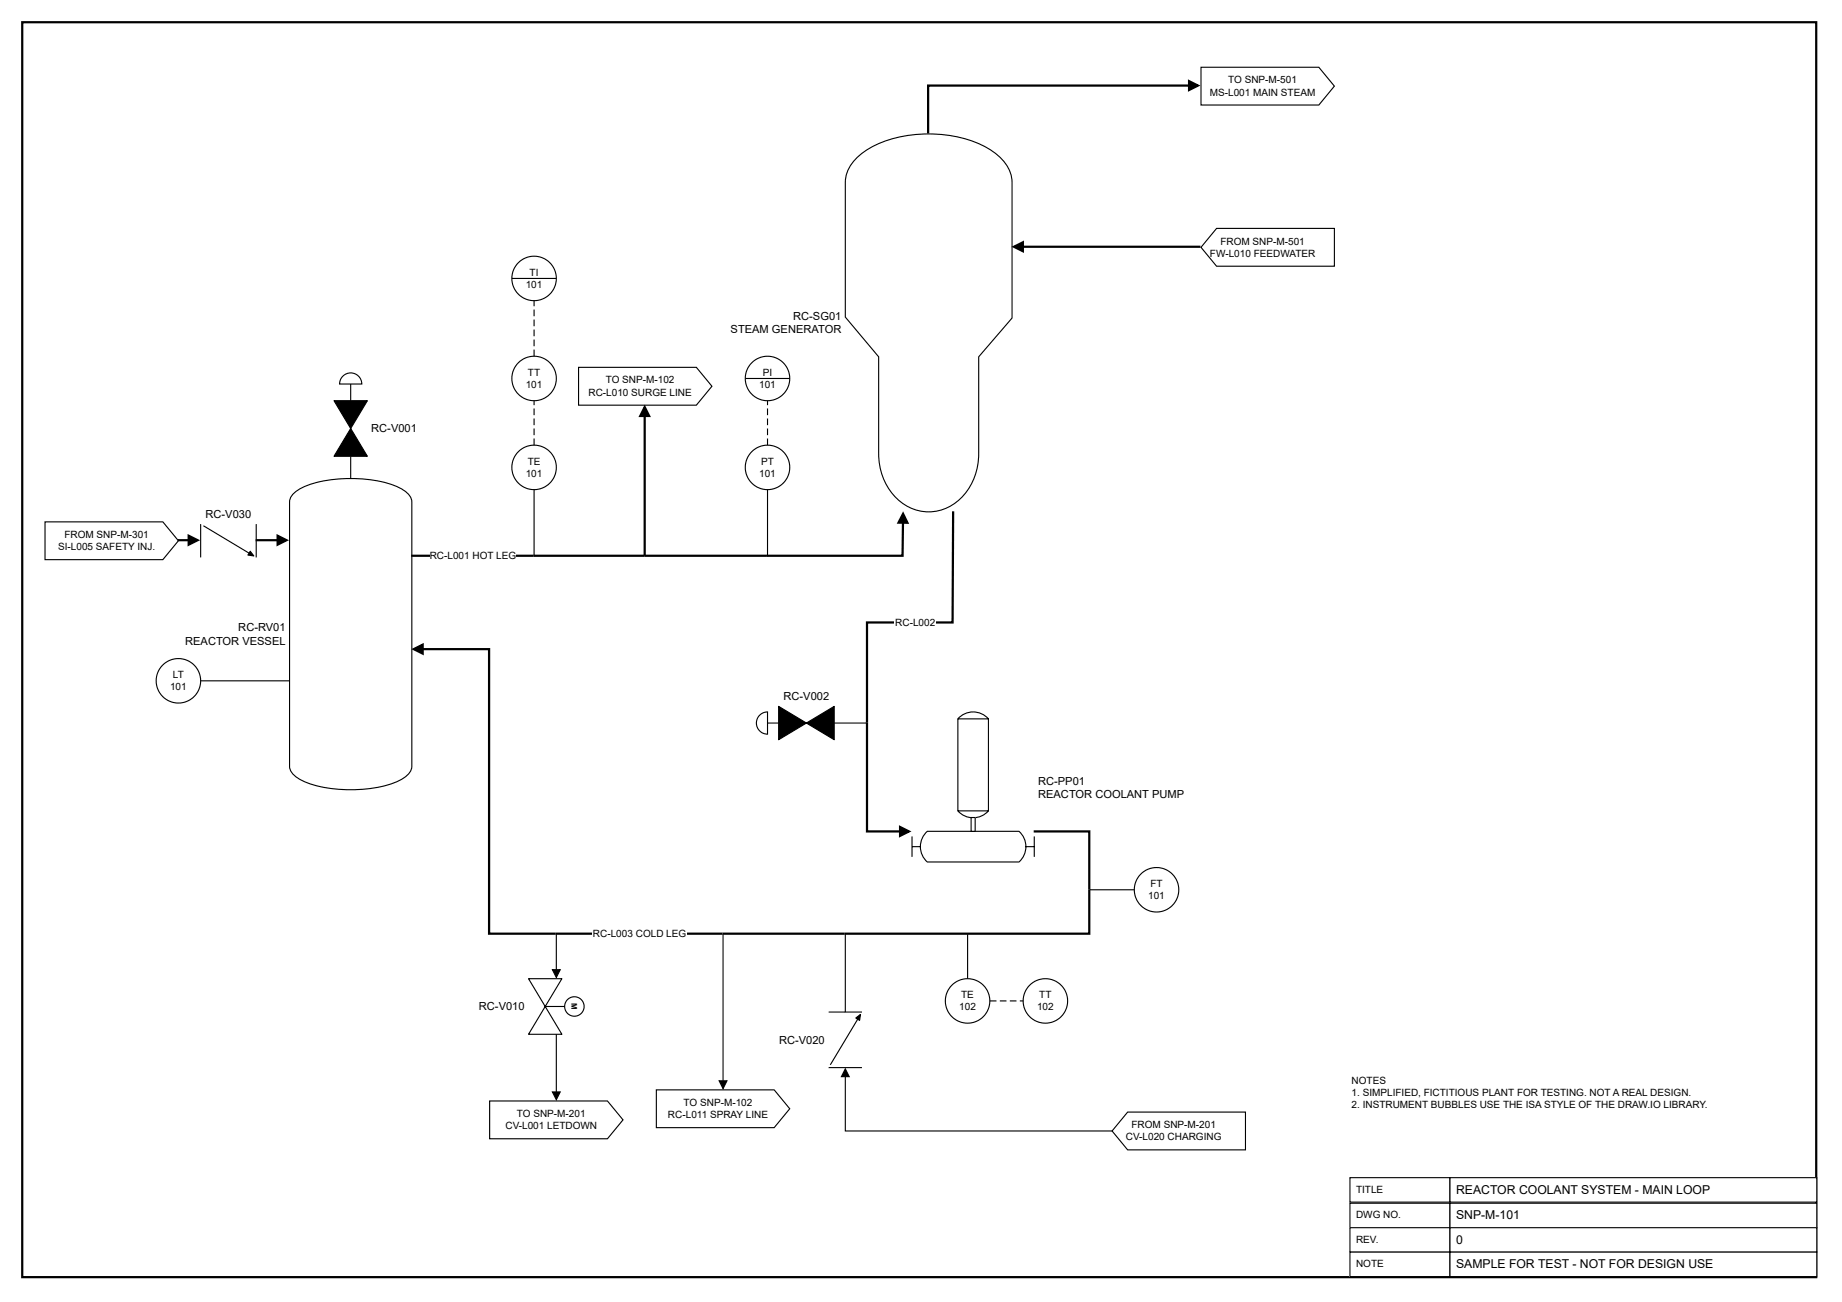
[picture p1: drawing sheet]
<svg xmlns="http://www.w3.org/2000/svg" width="420mm" height="297mm" viewBox="0 0 420 297" stroke-linecap="round" stroke-linejoin="round" font-family="sans-serif">
<path d="M5.1 5.1h409.2v286.2h-409.2z" fill="none" stroke="#000" stroke-width=".51"/>
<path d="M308 268.6h22.8v5.6h-22.8z" fill="#fff"/>
<path d="M308 268.6h22.8v5.6h-22.8z" fill="none" stroke="#000" stroke-width=".25"/>
<path d="M330.8 268.6h83.6v5.6h-83.6z" fill="#fff"/>
<path d="M330.8 268.6h83.6v5.6h-83.6z" fill="none" stroke="#000" stroke-width=".25"/>
<path d="M308 274.5h22.8v5.6h-22.8z" fill="#fff"/>
<path d="M308 274.5h22.8v5.6h-22.8z" fill="none" stroke="#000" stroke-width=".25"/>
<path d="M330.8 274.5h83.6v5.6h-83.6z" fill="#fff"/>
<path d="M330.8 274.5h83.6v5.6h-83.6z" fill="none" stroke="#000" stroke-width=".25"/>
<path d="M308 280.1h22.8v5.5h-22.8z" fill="#fff"/>
<path d="M308 280.1h22.8v5.5h-22.8z" fill="none" stroke="#000" stroke-width=".25"/>
<path d="M330.8 280.1h83.6v5.5h-83.6z" fill="#fff"/>
<path d="M330.8 280.1h83.6v5.5h-83.6z" fill="none" stroke="#000" stroke-width=".25"/>
<path d="M308 285.6h22.8v5.6h-22.8z" fill="#fff"/>
<path d="M308 285.6h22.8v5.6h-22.8z" fill="none" stroke="#000" stroke-width=".25"/>
<path d="M330.8 285.6h83.6v5.6h-83.6z" fill="#fff"/>
<path d="M330.8 285.6h83.6v5.6h-83.6z" fill="none" stroke="#000" stroke-width=".25"/>
<path d="M66.7 112.8a13.2 13.2 0 0 1 7.4-3.1 31.9 31.9 0 0 1 16.3 1.2 5.6 5.6 0 0 1 3.5 3v60.9a4 4 0 0 1-2.6 3.2 30.2 30.2 0 0 1-17.2 1.7 13.2 13.2 0 0 1-7.4-3.2l-.6-1.1v-.6v-60.3v-.6z" fill="#fff"/>
<path d="M66.7 112.8a13.2 13.2 0 0 1 7.4-3.1 31.9 31.9 0 0 1 16.3 1.2 5.6 5.6 0 0 1 3.5 3v60.9a4 4 0 0 1-2.6 3.2 30.2 30.2 0 0 1-17.2 1.7 13.2 13.2 0 0 1-7.4-3.2l-.6-1.1v-.6v-60.3v-.6z" fill="none" stroke="#000" stroke-width=".25"/>
<path d="M195.1 36.3a22.4 22.4 0 0 1 14.8-5.7 26.9 26.9 0 0 1 16.6 4 9.1 9.1 0 0 1 4.4 7v31l-7.6 8.8v22.1a13 13 0 0 1-8.8 12.9 11 11 0 0 1-12.9-7.1 15 15 0 0 1-1.2-5.8v-22.1l-7.6-9.1v-30.7a7.6 7.6 0 0 1 2.3-5.3z" fill="#fff"/>
<path d="M195.1 36.3a22.4 22.4 0 0 1 14.8-5.7 26.9 26.9 0 0 1 16.6 4 9.1 9.1 0 0 1 4.4 7v31l-7.6 8.8v22.1a13 13 0 0 1-8.8 12.9 11 11 0 0 1-12.9-7.1 15 15 0 0 1-1.2-5.8v-22.1l-7.6-9.1v-30.7a7.6 7.6 0 0 1 2.3-5.3z" fill="none" stroke="#000" stroke-width=".25"/>
<path d="M218.9 163.6a4.6 4.6 0 0 1 6.6 .4v21a4.6 4.6 0 0 1-7 0v-21zM211.1 190l.4-.4h21a4.7 4.7 0 0 1 0 7h-21a4.7 4.7 0 0 1-.4-6.6z" fill="#fff"/>
<path d="M218.5 164h7M218.9 163.6a4.6 4.6 0 0 1 6.6 .4v21a4.6 4.6 0 0 1-7 0v-21zM208 193.1h2M208 190.8v4.7M211.1 190l.4-.4h21a4.7 4.7 0 0 1 0 7h-21a4.7 4.7 0 0 1-.4-6.6zM218.5 185h7M234 193.1h1.9M235.9 190.8v4.7" fill="none" stroke="#000" stroke-width=".25"/>
<path d="M221.5 186.5h1v3.1h-1z" fill="#fff"/>
<path d="M221.5 186.5h1v3.1h-1z" fill="none" stroke="#000" stroke-width=".25"/>
<path d="M93.8 126.8h27.9" fill="none" stroke="#000" stroke-width=".51"/>
<path d="M98.1 125.5h19.6v2.8h-19.6z" fill="#fff"/>
<path d="M206 119.2l-.1 7.6h-84.2M206 117.2l1 2h-2zM217.4 116.6l-.1 25.4h-19.5v22.8" fill="none" stroke="#000" stroke-width=".51"/>
<path d="M206 117.2l1 2h-2z" fill="#000"/>
<path d="M204.1 140.7h9.4v2.8h-9.4z" fill="#fff"/>
<path d="M197.8 164.8v24.9h7.5M205.3 188.6l2.1 1.1-2.1 1z" fill="none" stroke="#000" stroke-width=".51"/>
<g fill="#000">
<path d="M205.3 188.6l2.1 1.1-2.1 1z"/>
<path d="M177.6 161.1l6.4 3.8-6.4 3.8zM184 164.9l6.3 3.8v-7.6z"/>
</g>
<path d="M177.6 161.1l6.4 3.8-6.4 3.8zM184 164.9l6.3-3.8v7.6z" fill="none" stroke="#000" stroke-width=".25"/>
<path d="M173.1 163.4a2.53 2.53 0 0 1 2-1v5.1a2.54 2.54 0 0 1-2.3-1.5 2.54 2.54 0 0 1 .3-2.6z" fill="#fff"/>
<path d="M173.1 163.4a2.53 2.53 0 0 1 2-1v5.1a2.54 2.54 0 0 1-2.3-1.5 2.54 2.54 0 0 1 .3-2.6zM175.1 164.9h2.5M190.3 164.9h7.6" fill="none" stroke="#000" stroke-width=".25"/>
<path d="M235.8 189.7h12.7v23.3h-121.7" fill="none" stroke="#000" stroke-width=".51"/>
<path d="M135.2 211.7h21.5v2.8h-21.5z" fill="#fff"/>
<path d="M94.4 148.1l2-1v2zM96.4 148.1h15.2v64.9h15.2" fill="none" stroke="#000" stroke-width=".51"/>
<path d="M94.4 148.1l2-1v2z" fill="#000"/>
<path d="M132 83.8h26.9l3.5 4.3-3.5 4.3h-26.9z" fill="#fff"/>
<path d="M132 83.8h26.9l3.5 4.3-3.5 4.3h-26.9z" fill="none" stroke="#000" stroke-width=".25"/>
<path d="M147.1 92.9l1 2h-2zM147.1 94.9v31.9" fill="none" stroke="#000" stroke-width=".51"/>
<path d="M147.1 92.9l1 2h-2z" fill="#000"/>
<path d="M149.7 248.6h26.9l3.6 4.3-3.6 4.3h-26.9z" fill="#fff"/>
<path d="M164.9 213.1v33.5M149.7 248.6h26.9l3.6 4.3-3.6 4.3h-26.9zM164.1 246.6h1.7l-.9 1.7z" fill="none" stroke="#000" stroke-width=".25"/>
<path d="M164.1 246.6h1.7l-.9 1.7z" fill="#000"/>
<circle cx="131" cy="229.6" r="2.22" fill="#fff"/>
<g fill="none" stroke="#000" stroke-width=".25">
<path d="M124.4 229.6h4.4"/>
<circle cx="131" cy="229.6" r="2.22"/>
</g>
<path d="M120.6 223.3h7.6l-3.8 6.3zM124.4 229.6l-3.8 6.3h7.6z" fill="#fff"/>
<path d="M120.6 223.3h7.6l-3.8 6.3zM124.4 229.6l3.8 6.3h-7.6z" fill="none" stroke="#000" stroke-width=".25"/>
<path d="M111.7 251.2h26.9l3.5 4.3-3.5 4.3h-26.9z" fill="#fff"/>
<path d="M126.9 213.1v8.1M126 221.2h1.8l-.9 1.8zM126.9 235.9v13.2M111.7 251.2h26.9l3.5 4.3-3.5 4.3h-26.9zM126 249.1h1.8l-.9 1.8z" fill="none" stroke="#000" stroke-width=".25"/>
<path d="M126 221.2h1.8l-.9 1.8zM126 249.1h1.8l-.9 1.8z" fill="#000"/>
<path d="M257.2 253.7h26.9v8.6h-26.9l-3.5-4.3z" fill="#fff"/>
<path d="M192.8 213.1v17.8M189 230.9h7.6M195.2 232.2l1.1-.8-.2 1.4zM196.3 231.5l-6.9 11.4M189 243.5h7.6M192.8 243.8l.9 1.8h-1.8zM192.8 245.6v12.4h60.9M257.2 253.7h26.9v8.6h-26.9l-3.5-4.3z" fill="none" stroke="#000" stroke-width=".25"/>
<path d="M195.2 232.2l1.1-.8-.2 1.4zM192.8 243.8l.9 1.8h-1.8z" fill="#000"/>
<path d="M10.3 119h26.8l3.6 4.4-3.6 4.3h-26.8z" fill="#fff"/>
<path d="M76.2 91.4h7.6l-3.8 6.3zM80 97.7l3.8 6.4h-7.6zM10.3 119h26.8l3.6 4.4-3.6 4.3h-26.8zM45.8 119.6v7.6M46.4 119.9l11.4 6.9M58.4 119.6v7.6M57.1 125.8l.8 1-1.4-.2z" fill="none" stroke="#000" stroke-width=".25"/>
<g fill="#000">
<path d="M43 122.2l2.1 1-2.1 1zM57.1 125.8l.8 1-1.4-.2zM63.3 122.2l2.1 1-2.1 1z"/>
<path d="M76.2 91.4h7.6l-3.8 6.3zM80 97.7l-3.8 6.4h7.6z"/>
</g>
<path d="M40.6 123.2h2.4M43 122.2l2.1 1-2.1 1zM58.3 123.2h5M63.3 122.2l2.1 1-2.1 1z" fill="none" stroke="#000" stroke-width=".51"/>
<path d="M78 86a2.54 2.54 0 0 1 2.8-.8 2.54 2.54 0 0 1 1.7 2.4h-5v-.6z" fill="#fff"/>
<path d="M78 86a2.54 2.54 0 0 1 2.8-.8 2.54 2.54 0 0 1 1.7 2.4h-5v-.6zM80 87.6v3.8M80 104.1v5.1" fill="none" stroke="#000" stroke-width=".25"/>
<path d="M274 15.3h26.9l3.5 4.4-3.5 4.3h-26.9z" fill="#fff"/>
<path d="M274 15.3h26.9l3.5 4.4-3.5 4.3h-26.9z" fill="none" stroke="#000" stroke-width=".25"/>
<path d="M271.3 18.5l2 1-2 1zM271.3 19.5h-59.6v10.9" fill="none" stroke="#000" stroke-width=".51"/>
<path d="M271.3 18.5l2 1-2 1z" fill="#000"/>
<path d="M277.5 52.1h26.9v8.6h-26.9l-3.5-4.3z" fill="#fff"/>
<path d="M277.5 52.1h26.9v8.6h-26.9l-3.5-4.3z" fill="none" stroke="#000" stroke-width=".25"/>
<path d="M231.3 56.3l2-1v2zM233.3 56.3h40.5" fill="none" stroke="#000" stroke-width=".51"/>
<path d="M231.3 56.3l2-1v2z" fill="#000"/>
<circle cx="121.8" cy="106.6" r="5.1" fill="#fff"/>
<circle cx="121.8" cy="106.6" r="5.1" fill="none" stroke="#000" stroke-width=".25"/>
<circle cx="121.8" cy="86.3" r="5.1" fill="#fff"/>
<circle cx="121.8" cy="86.3" r="5.1" fill="none" stroke="#000" stroke-width=".25"/>
<circle cx="121.8" cy="63.5" r="5.1" fill="#fff"/>
<g fill="none" stroke="#000" stroke-width=".25">
<path d="M116.8 63.5h10.1M121.8 111.7v15.2"/>
<circle cx="121.8" cy="63.5" r="5.1"/>
</g>
<g fill="#000">
<path d="M121.7 79.7h.3v1.6h-.3zM121.7 77.5h.3v1.5h-.3zM121.7 75.2h.3v1.5h-.3zM121.7 72.9h.3v1.5h-.3zM121.7 70.6h.3v1.5h-.3zM121.7 68.6h.3v1.3h-.3z"/>
<path d="M121.7 100h.3v1.6h-.3zM121.7 97.7h.3v1.6h-.3zM121.7 95.5h.3v1.5h-.3zM121.7 93.2h.3v1.5h-.3zM121.7 91.4h.3v1h-.3z"/>
</g>
<circle cx="175.1" cy="106.6" r="5.1" fill="#fff"/>
<circle cx="175.1" cy="106.6" r="5.1" fill="none" stroke="#000" stroke-width=".25"/>
<circle cx="175.1" cy="86.3" r="5.1" fill="#fff"/>
<g fill="none" stroke="#000" stroke-width=".25">
<path d="M170 86.3h10.2M175.1 111.7v15.2"/>
<circle cx="175.1" cy="86.3" r="5.1"/>
</g>
<path d="M175 100h.2v1.6h-.2zM175 97.7h.2v1.6h-.2zM175 95.5h.2v1.5h-.2zM175 93.2h.2v1.5h-.2zM175 91.4h.2v1h-.2z" fill="#000"/>
<circle cx="220.7" cy="228.3" r="5.1" fill="#fff"/>
<circle cx="220.7" cy="228.3" r="5.1" fill="none" stroke="#000" stroke-width=".25"/>
<circle cx="238.5" cy="228.3" r="5.1" fill="#fff"/>
<g fill="none" stroke="#000" stroke-width=".25">
<path d="M220.7 213.1v10.2"/>
<circle cx="238.5" cy="228.3" r="5.1"/>
</g>
<path d="M225.8 228.2h1.5v.3h-1.5zM228.1 228.2h1.5v.3h-1.5zM230.4 228.2h1.5v.3h-1.5zM232.6 228.2h.8v.3h-.8z" fill="#000"/>
<circle cx="263.8" cy="203" r="5.1" fill="#fff"/>
<g fill="none" stroke="#000" stroke-width=".25">
<path d="M248.6 203h10.2"/>
<circle cx="263.8" cy="203" r="5.1"/>
</g>
<circle cx="40.7" cy="155.3" r="5.1" fill="#fff"/>
<g fill="none" stroke="#000" stroke-width=".25">
<path d="M45.8 155.3h20.3"/>
<circle cx="40.7" cy="155.3" r="5.1"/>
</g>
<g font-size="2.8">
<text x="332.2" y="272.3">REACTOR COOLANT SYSTEM - MAIN LOOP</text>
<text x="332.2" y="278.2">SNP-M-101</text>
<text x="332.2" y="283.7">0</text>
<text x="332.2" y="289.3">SAMPLE FOR TEST - NOT FOR DESIGN USE</text>
</g>
<g font-size="2.5">
<text x="166.7" y="76.1">STEAM GENERATOR</text>
<text x="181" y="73">RC-SG01</text>
<text x="84.7" y="98.6">RC-V001</text>
<text x="46.9" y="118.2">RC-V030</text>
<text x="42.2" y="147.1">REACTOR VESSEL</text>
<text x="54.4" y="144">RC-RV01</text>
<text x="178.7" y="159.7">RC-V002</text>
<text x="236.8" y="179">RC-PP01</text>
<text x="236.8" y="182.1">REACTOR COOLANT PUMP</text>
<text x="109.3" y="230.5">RC-V010</text>
<text x="177.7" y="238.1">RC-V020</text>
</g>
<g font-size="2.3">
<text x="276" y="21.8">MS-L001 MAIN STEAM</text>
<text x="280.2" y="19">TO SNP-M-501</text>
<text x="276" y="58.6">FW-L010 FEEDWATER</text>
<text x="278.4" y="55.8">FROM SNP-M-501</text>
<text x="119.9" y="65.7">101</text>
<text x="120.8" y="62.9">TI</text>
<text x="119.9" y="88.5">101</text>
<text x="120.4" y="85.7">TT</text>
<text x="138.2" y="87.5">TO SNP-M-102</text>
<text x="173.2" y="88.5">101</text>
<text x="174" y="85.7">PI</text>
<text x="134.3" y="90.3">RC-L010 SURGE LINE</text>
<text x="120.4" y="106">TE</text>
<text x="173.6" y="106">PT</text>
<text x="119.9" y="108.8">101</text>
<text x="173.2" y="108.8">101</text>
<text x="13.3" y="125.5">SI-L005 SAFETY INJ.</text>
<text x="14.7" y="122.7">FROM SNP-M-301</text>
<text x="98" y="127.5">RC-L001 HOT LEG</text>
<text x="204.2" y="142.8">RC-L002</text>
<text x="39.5" y="154.7">LT</text>
<text x="38.8" y="157.5">101</text>
<text x="262.4" y="202.3">FT</text>
<text x="261.9" y="205.1">101</text>
<text x="135.3" y="213.8">RC-L003 COLD LEG</text>
<text x="219.3" y="227.7">TE</text>
<text x="237.1" y="227.7">TT</text>
<text x="218.8" y="230.5">102</text>
<text x="236.6" y="230.5">102</text>
<text x="308.3" y="247.2">NOTES</text>
<text x="308.3" y="250">1. SIMPLIFIED, FICTITIOUS PLANT FOR TESTING. NOT A REAL DESIGN.</text>
<text x="115.3" y="257.6">CV-L001 LETDOWN</text>
<text x="117.9" y="254.8">TO SNP-M-201</text>
<text x="152.4" y="255.1">RC-L011 SPRAY LINE</text>
<text x="156" y="252.3">TO SNP-M-102</text>
<text x="258.1" y="257.4">FROM SNP-M-201</text>
<text x="308.3" y="252.8">2. INSTRUMENT BUBBLES USE THE ISA STYLE OF THE DRAW.IO LIBRARY.</text>
<text x="256.9" y="260.2">CV-L020 CHARGING</text>
<text x="309.3" y="272.1">TITLE</text>
<text x="309.3" y="277.9">DWG NO.</text>
<text x="309.3" y="283.5">REV.</text>
<text x="309.3" y="289.1">NOTE</text>
</g>
<text font-size="1.8" x="130.4" y="228.9" transform="rotate(90 130.4 228.9)">M</text>
</svg>
